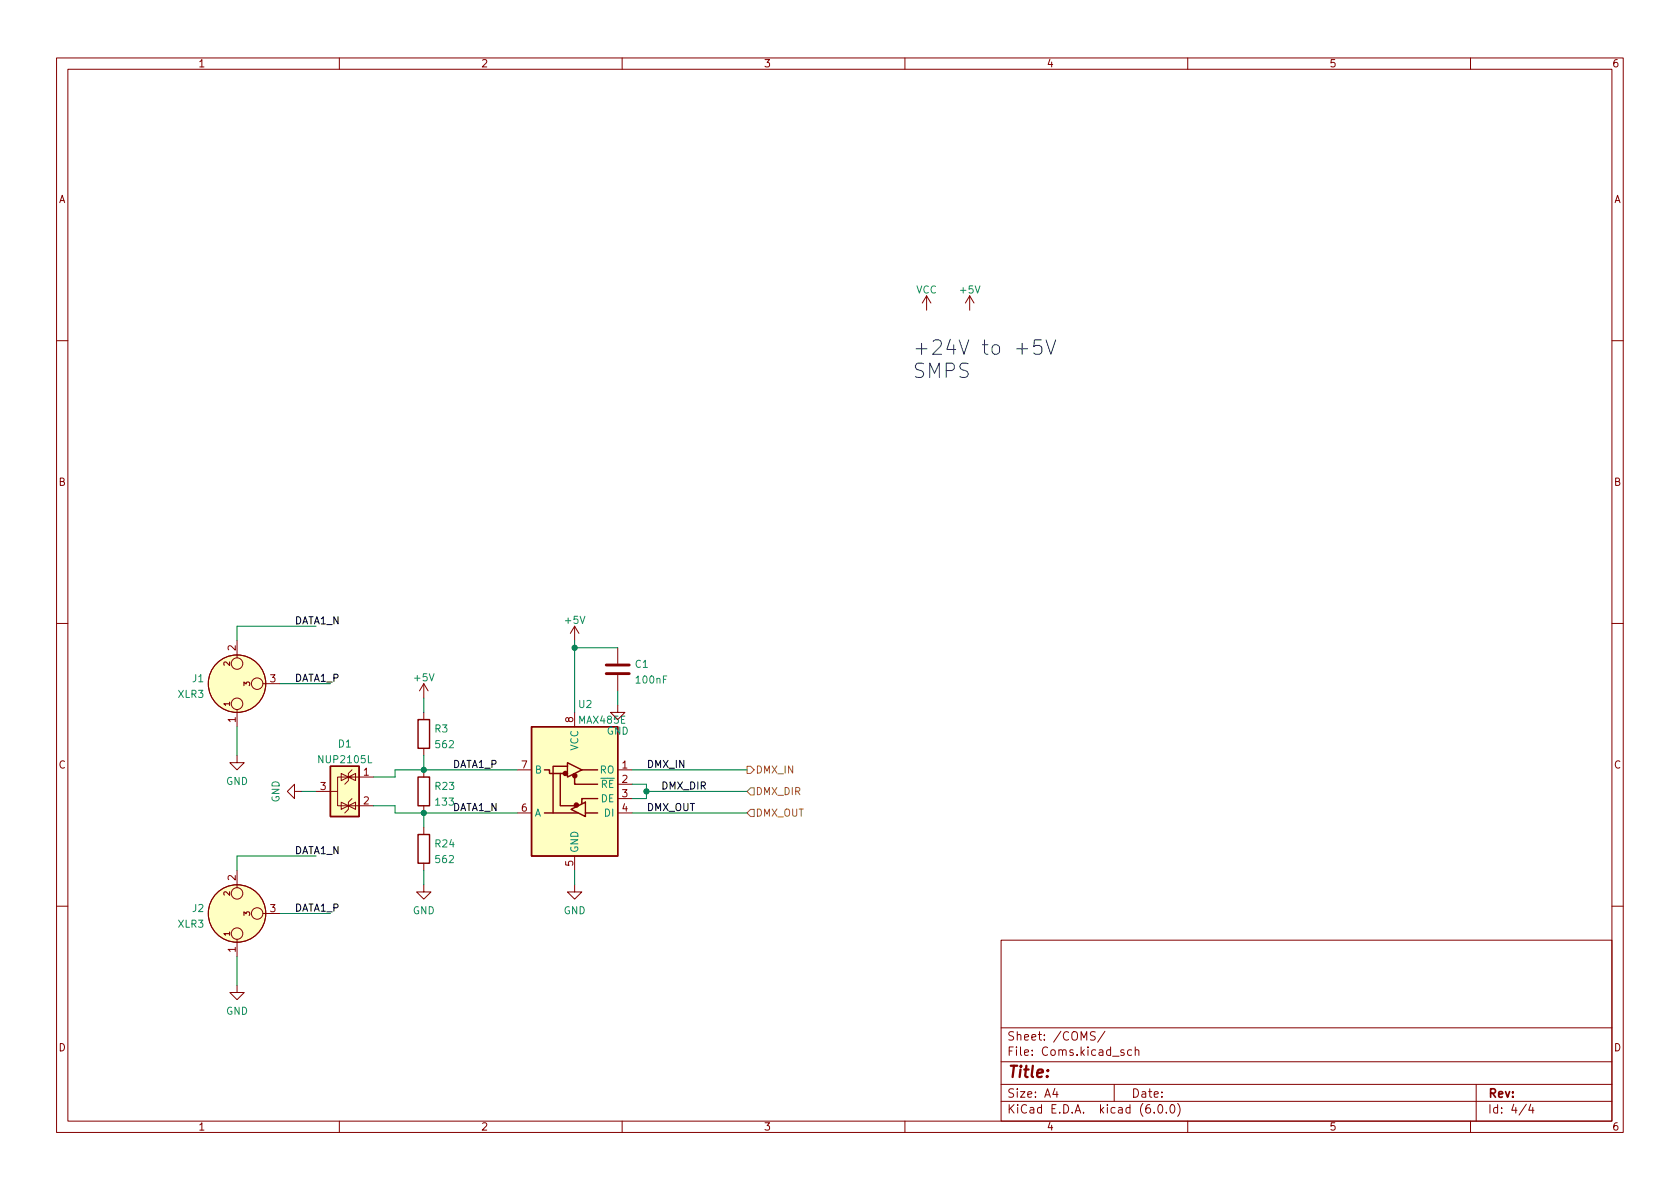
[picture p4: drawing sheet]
<svg xmlns="http://www.w3.org/2000/svg" width="297mm" height="210mm" viewBox="0 0 297 210" stroke-linecap="round" stroke-linejoin="round" font-family="sans-serif">
<g fill="none" stroke="#840000" stroke-width=".18">
<path d="M10 10.2h277v190.1h-277zM12 12.2h273v186.1h-273zM60 10.2v2M110 10.2v2M160 10.2v2M210 10.2v2M260 10.2v2M163.8 52.3l-.7 1.3M163.8 52.3v2.6M163.8 52.3l.8 1.3M171.4 52.3l-.7 1.3M171.4 52.3v2.6"/>
<path d="M171.4 52.3l.8 1.3M10 60.2h2M285 60.2h2M10 110.2h2M41.9 113.3v3M101.6 110.7v2.6M101.6 110.7l-.8 1.3M101.6 110.7l.8 1.3M109.2 114.5v2.8M109.2 119.4v2.8M285 110.2h2M41.9 133.6v1.3h1.3l-1.3 1.2-1.3-1.2h1.3"/>
<path d="M41.9 125.5v3M46.5 120.9h3M52.1 139.9v1.3l-1.3-1.3 1.3-1.2v1.2h1.2M55.9 139.9h3.8M60.3 136.8l1.3 .6-1.3 .6zM61.6 137.4h-1.9v5.1h1.9M61.6 137.4l1.3-.6v1.2l-1.3-.6h.6M61.6 137.4h4.4M62.2 136.1l-.6 .7v1.2l-.6 .7M74.9 120.9l-.7 1.3M74.9 120.9v2.5M74.9 126v1.2"/>
<path d="M74.9 132.3v1.3M74.9 136.1v1.3M74.9 120.9l.8 1.3M91.4 136.1h2.6M100.3 135.5h.1M101.6 126v2.5M109.2 124.7v1.3h1.3l-1.3 1.2-1.3-1.2h1.3M109.2 136.1h2.6M109.2 138.7h2.6M41.9 153.9v3.1M60.3 141.9l1.3 .6-1.3 .6zM61.6 142.5l1.3-.6v1.2z"/>
<path d="M61.6 142.5h4.4M62.2 141.2l-.6 .7v1.2l-.6 .7M74.9 156.5v1.2h1.3l-1.3 1.3-1.2-1.3h1.2M74.9 142.5v1.3M74.9 146.3v1.3M74.9 152.6v1.3M91.4 143.8h2.6M101.6 156.5v1.2h1.3l-1.3 1.3-1.3-1.3h1.3M101.6 151.4v2.5M109.2 141.2h2.6M109.2 143.8h2.6M10 160.2h2"/>
<path d="M41.9 174.2v1.3h1.3l-1.3 1.3-1.3-1.3h1.3M41.9 166.1v3.1M46.5 161.5h3M177 166.3h108v32h-108zM285 160.2h2M60 198.3v2M110 198.3v2M160 198.3v2M177 194.8h108M177 191.8h108M177 187.8h108M177 181.8h108"/>
<path d="M186.5 192.5l-.4 1h1M186.9 193v1M193.6 182.5l-.5-.1-.3 .3 .1 .4 .7 .3v.4l-.2 .1h-.6M195.4 182.4l-1.3 1.9M197 191.8v3M198.7 185.7l-.3-.1-.3 .2 .1 .3 .5 .1v.4h-.6M200.1 185.7l-.5-.1-.2 .3v.4l.1 .3h.6M200.7 185.8l.2-.2 .4 .1 .1 .9M200.7 185.1v1.5M204.1 196.7v.1M204.9 195.4l.2-.1a.81 .81 0 0 1 .6 .7 .81 .81 0 0 1-.3 .8h-.2a.81 .81 0 0 1-.6-.6 .81 .81 0 0 1 .3-.8zM206.2 196.7v.1"/>
<path d="M207.1 195.4l.1-.1a.81 .81 0 0 1 .6 .7 .81 .81 0 0 1-.3 .8h-.1a.81 .81 0 0 1-.6-.6 .81 .81 0 0 1 .3-.8zM208.2 195.1a1.72 1.72 0 0 1 0 2.3M210 198.3v2M260 198.3v2M261 191.8v6.5M269.9 195.3l-1.3 1.9M270.6 195.3l-.3 1h.9M271 195.8v1"/>
<circle cx="41.9" cy="117.3" r="1.02"/>
<circle cx="41.9" cy="120.9" r="5.1"/>
<circle cx="41.9" cy="124.5" r="1.02"/>
<circle cx="45.5" cy="120.9" r="1.02"/>
<circle cx="41.9" cy="158" r="1.02"/>
<circle cx="41.9" cy="161.5" r="5.1"/>
<circle cx="41.9" cy="165.1" r="1.02"/>
<circle cx="45.5" cy="161.5" r="1.02"/>
</g>
<path d="M107.2 119.1h4.1M107.2 117.6h4.1" fill="none" stroke="#840000" stroke-width=".51"/>
<g fill="#ffffc2" stroke="#ffffc2" stroke-width=".18">
<path d="M94 128.5h15.2v22.9h-15.2z"/>
<path d="M58.4 135.5h5.1v8.9h-5.1z"/>
<circle cx="41.9" cy="120.9" r="5.1"/>
<circle cx="41.9" cy="161.5" r="5.1"/>
</g>
<g fill="none" stroke="#840000" stroke-width=".25">
<path d="M58.4 135.5h5.1v8.9h-5.1zM73.9 137.4h2v5.1h-2zM73.9 127.2h2v5.1h-2zM94 128.5h15.2v22.9h-15.2zM96.3 136.1h.9v.7h2.5M99.1 136.8v5.7h2.5M100.3 135.5h-2.5v8.3M100.3 134.9l2.6 1.2-2.6 1.3zM101.6 137.4v1.3h4.1M102.9 136.1h2.8M73.9 147.6h2v5h-2zM96.3 143.8h5.9"/>
<path d="M101 143.1l2.5-1.2v2.5zM102.9 141.9v.2M103.5 143.8h2.2M105.7 141.2h-2.8v.7"/>
</g>
<g fill="#840000" stroke="#840000" stroke-width=".25">
<circle cx="101.9" cy="142.4" r=".36"/>
<circle cx="101.6" cy="137.2" r=".36"/>
<circle cx="99.9" cy="136.8" r=".36"/>
</g>
<path d="M132.1 135.5h.6l.6 .6-.6 .7h-.6zM132.7 139.3h.6v1.3h-.6l-.6-.7zM132.7 143.1h.6v1.3h-.6l-.6-.6z" fill="none" stroke="#848400" stroke-width=".18"/>
<path d="M184.1 60.1h-1.2l-.1 1.2 .3-.2 .9 .1 .2 .4-.1 .8-.4 .2h-.6l-.3-.2M185 60.1l.8 2.5 .8-2.5" fill="none" stroke="#0000c2" stroke-width=".18"/>
<g fill="none" stroke="#008400" stroke-width=".18">
<path d="M55.9 110.7h-14v2.6M101.6 113.3v12.7M101.6 114.5h7.6M41.9 128.5v5.1M49.5 120.9h8.9M53.3 139.9h2.6M74.9 123.4v2.6M74.9 133.6v2.5M91.4 136.1h-21.6v1.3h-3.8M109.2 122.2v2.5M111.8 138.7h2.5v2.5h-2.5M111.8 136.1h20.3"/>
<path d="M114.3 139.9h17.8M55.9 151.4h-14v2.5M66 142.5h3.8v1.3h21.6M74.9 143.8v2.5M74.9 153.9v2.6M101.6 153.9v2.6M111.8 143.8h20.3M41.9 169.2v5M49.5 161.5h8.9"/>
</g>
<g fill="#008400" stroke="#008400" stroke-width=".18">
<circle cx="101.6" cy="114.5" r=".46"/>
<circle cx="114.3" cy="139.9" r=".46"/>
<circle cx="74.9" cy="143.8" r=".46"/>
<circle cx="74.9" cy="136.1" r=".46"/>
</g>
<g font-size="3.5" fill="#0000c2">
<text x="161.3" y="62.8">+24V to +5V</text>
<text x="161.3" y="66.9">SMPS</text>
</g>
<text font-size="2.8" fill="#840000" x="178" y="190.6">Title:</text>
<g font-size="2.1" fill="#840000">
<text x="178" y="184">Sheet: /COMS/</text>
<text x="178" y="186.7">File: Coms.kicad_sch</text>
<text x="178" y="196.9">KiCad E.D.A. kicad (6.0.0)</text>
<text x="178" y="194.1">Size: A4</text>
<text x="200" y="194.1">Date:</text>
<text x="263" y="194.1">Rev:</text>
<text x="263" y="196.9">Id: 4/4</text>
</g>
<g font-size="1.8" fill="#840000">
<text x="35" y="11.9">1</text>
<text x="85" y="11.9">2</text>
<text x="135" y="11.9">3</text>
<text x="185" y="11.9">4</text>
<text x="235" y="11.9">5</text>
<text x="285" y="11.9">6</text>
<text x="10.3" y="35.9">A</text>
<text x="285.3" y="35.9">A</text>
<text x="10.3" y="85.9">B</text>
<text x="285.3" y="85.9">B</text>
<text x="41.7" y="115" transform="rotate(-90 41.7 115)">2</text>
<text x="47.8" y="120.6">3</text>
<text x="41.7" y="127.7" transform="rotate(-90 41.7 127.7)">1</text>
<text x="101.3" y="127.7" transform="rotate(-90 101.3 127.7)">8</text>
<text x="10.3" y="135.9">C</text>
<text x="64.3" y="137.2">1</text>
<text x="92.2" y="135.9">7</text>
<text x="110" y="135.9">1</text>
<text x="285.3" y="135.9">C</text>
<text x="56.7" y="139.7">3</text>
<text x="64.3" y="142.2">2</text>
<text x="92.2" y="143.5">6</text>
<text x="110" y="138.4">2</text>
<text x="110" y="141">3</text>
<text x="110" y="143.5">4</text>
<text x="41.7" y="155.7" transform="rotate(-90 41.7 155.7)">2</text>
<text x="101.3" y="153.1" transform="rotate(-90 101.3 153.1)">5</text>
<text x="47.8" y="161.3">3</text>
<text x="41.7" y="168.4" transform="rotate(-90 41.7 168.4)">1</text>
<text x="10.3" y="185.9">D</text>
<text x="285.3" y="185.9">D</text>
<text x="35" y="199.9">1</text>
<text x="85" y="199.9">2</text>
<text x="135" y="199.9">3</text>
<text x="185" y="199.9">4</text>
<text x="235" y="199.9">5</text>
<text x="285" y="199.9">6</text>
</g>
<g font-size="1.8" fill="#008484">
<text x="162" y="51.9">VCC</text>
<text x="169.9" y="51.9">+5V</text>
<text x="100" y="110.3">+5V</text>
<text x="112.3" y="118.1">C1</text>
<text x="31.5" y="123.4">XLR3</text>
<text x="34" y="120.6">J1</text>
<text x="73.3" y="120.5">+5V</text>
<text x="102.3" y="125.2">U2</text>
<text x="112.6" y="120.9">100nF</text>
<text x="76.9" y="129.5">R3</text>
<text x="102.4" y="128">MAX485E</text>
<text x="107.3" y="129.9">GND</text>
<text x="56.6" y="134.9">NUP2105L</text>
<text x="59.8" y="132.2">D1</text>
<text x="77.1" y="132.3">562</text>
<text x="94.5" y="136.8">B</text>
<text x="102.2" y="132.8" transform="rotate(-90 102.2 132.8)">VCC</text>
<text x="106.1" y="136.8">RO</text>
<text x="39.9" y="138.8">GND</text>
<text x="49.4" y="141.9" transform="rotate(-90 49.4 141.9)">GND</text>
<text x="77" y="139.7">R23</text>
<text x="77.1" y="142.5">133</text>
<text x="104.9" y="139.3">~{RE}</text>
<text x="106.3" y="141.9">DE</text>
<text x="77" y="149.8">R24</text>
<text x="94.5" y="144.4">A</text>
<text x="106.9" y="144.4">DI</text>
<text x="77.1" y="152.6">562</text>
<text x="102.2" y="150.9" transform="rotate(-90 102.2 150.9)">GND</text>
<text x="34" y="161.3">J2</text>
<text x="73" y="161.7">GND</text>
<text x="99.6" y="161.7">GND</text>
<text x="31.5" y="164">XLR3</text>
<text x="39.9" y="179.4">GND</text>
</g>
<g font-size="1.8">
<text x="52.1" y="110.4">DATA1_N</text>
<text x="52.1" y="120.5">DATA1_P</text>
<text x="80" y="135.8">DATA1_P</text>
<text x="114.3" y="135.8">DMX_IN</text>
<text x="80" y="143.4">DATA1_N</text>
<text x="114.3" y="143.4">DMX_OUT</text>
<text x="116.8" y="139.6">DMX_DIR</text>
<text x="52.1" y="151">DATA1_N</text>
<text x="52.1" y="161.2">DATA1_P</text>
</g>
<g font-size="1.8" fill="#848400">
<text x="133.5" y="136.8">DMX_IN</text>
<text x="133.5" y="140.6">DMX_DIR</text>
<text x="133.5" y="144.4">DMX_OUT</text>
</g>
<g font-size="1.4" fill="#840000">
<text x="40.6" y="117.7" transform="rotate(-90 40.6 117.7)">2</text>
<text x="40.6" y="124.8" transform="rotate(-90 40.6 124.8)">1</text>
<text x="44.2" y="121.3" transform="rotate(-90 44.2 121.3)">3</text>
<text x="40.6" y="158.4" transform="rotate(-90 40.6 158.4)">2</text>
<text x="44.2" y="161.9" transform="rotate(-90 44.2 161.9)">3</text>
<text x="40.6" y="165.5" transform="rotate(-90 40.6 165.5)">1</text>
</g>
</svg>
